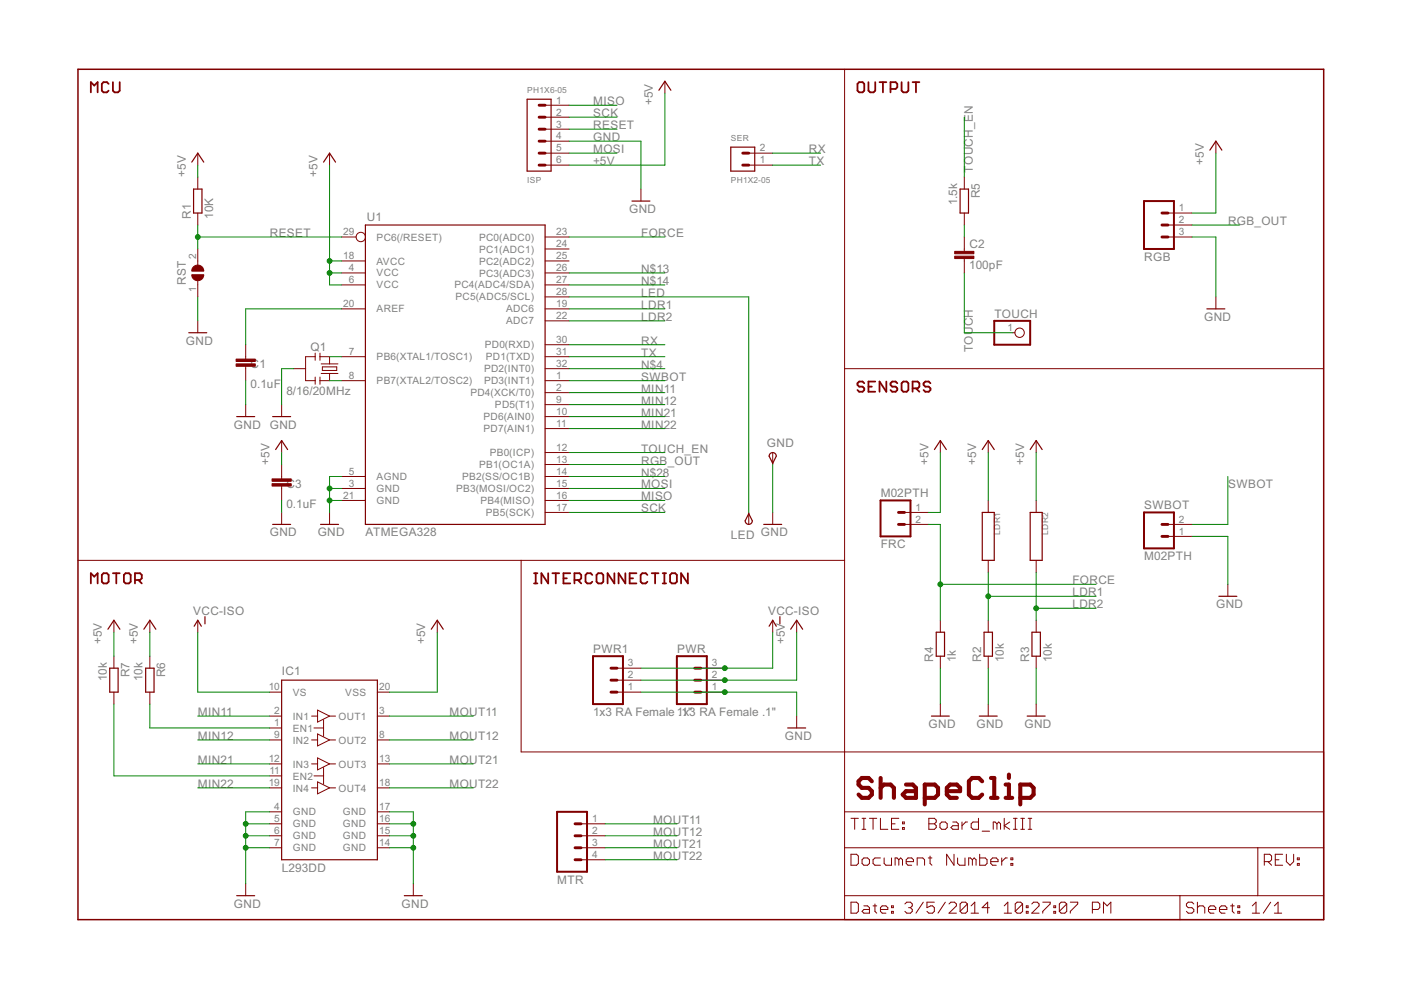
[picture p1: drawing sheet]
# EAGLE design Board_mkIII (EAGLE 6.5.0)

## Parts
C1  0.1uF  C-EUC0603  [C0603]
C2  100pF  C-EUC0603  [C0603]
C3  0.1uF  C-EUC0603  [C0603]
FRC  M02PTH  [1X02]
GND  TPSTP20SQ  [TP20SQ]
IC1  L293DD  [SO20]
ISP  PH1X6-05  [PH005-1-6]
LDR1  DR3-31-LDRLONG  [DR3-31-LDR_L]
LDR2  DR3-31-LDRLONG  [DR3-31-LDR_L]
LED  TPSTP20SQ  [TP20SQ]
MTR  M04PTH  [1X04]
PWR  1x3 RA Female .1"  PHD_FEMALE_3_90DEG  [PHD_FEMALE_3_90DEG]
PWR1  1x3 RA Female .1"  PHD_FEMALE_3_90DEG  [PHD_FEMALE_3_90DEG]
Q1  8/16/20MHz  RESONATOR16MHZ  [RESONATOR-SMD]
R1  10K  R-EU_R0603  [R0603]
R2  10k  R-EU_R0603  [R0603]
R3  10k  R-EU_R0603  [R0603]
R4  1k  R-EU_R0603  [R0603]
R5  1.5k  R-EU_R0603  [R0603]
R6  10k  R-EU_R0603  [R0603]
R7  10k  R-EU_R0603  [R0603]
RGB  M03PTH  [1X03]
RST  SJW  [SJW]
SER  PH1X2-05  [PH005-1-2]
SWBOT  M02PTH  [1X02]
TOUCH  PINHD-1X1  [1X01]
U1  ATMEGA328  ATMEGA168  [TQFP32-08]

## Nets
+5V: C3.2 FRC.1 IC1.20(VSS) ISP.6 LDR1.1 LDR2.1 PWR1.2 PWR.2 R1.2 R6.1 R7.1 RGB.1 U1.4(VCC) U1.6(VCC) U1.18(AVCC)
FORCE: FRC.2 R4.2 U1.23(PC0(ADC0))
GND [vcc]: C1.1 C3.1 GND.TP(PP) IC1.4(GND) IC1.5(GND) IC1.6(GND) IC1.7(GND) IC1.14(GND) IC1.15(GND) IC1.16(GND) IC1.17(GND) ISP.4 PWR1.1 PWR.1 Q1.2 R2.1 R3.1 R4.1 RGB.3 RST.1 SWBOT.1 U1.3(GND) U1.5(AGND) U1.21(GND)
LDR1: LDR1.2 R2.2 U1.19(ADC6)
LDR2: LDR2.2 R3.2 U1.22(ADC7)
LED: LED.TP(PP) U1.28(PC5(ADC5/SCL))
MIN11: IC1.2(IN1) U1.2(PD4(XCK/T0))
MIN12: IC1.9(IN2) U1.9(PD5(T1))
MIN21: IC1.12(IN3) U1.10(PD6(AIN0))
MIN22: IC1.19(IN4) U1.11(PD7(AIN1))
MISO: ISP.1 U1.16(PB4(MISO))
MOSI: ISP.5 U1.15(PB3(MOSI/OC2))
MOUT11: IC1.3(OUT1) MTR.1
MOUT12: IC1.8(OUT2) MTR.2
MOUT21: IC1.13(OUT3) MTR.3
MOUT22: IC1.18(OUT4) MTR.4
N$1: Q1.1 U1.8(PB7(XTAL2/TOSC2))
N$2: Q1.3 U1.7(PB6(XTAL1/TOSC1))
N$3: C1.2 U1.20(AREF)
N$4: U1.32(PD2(INT0))
N$5: C2.2 R5.2
N$6: IC1.1(EN1) R6.2
N$7: IC1.11(EN2) R7.2
N$13: U1.26(PC3(ADC3))
N$14: U1.27(PC4(ADC4/SDA))
N$28: U1.14(PB2(SS/OC1B))
RESET: ISP.3 R1.1 RST.2 U1.29(PC6(/RESET))
RGB_OUT: RGB.2 U1.13(PB1(OC1A))
RX: SER.2 U1.30(PD0(RXD))
SCK: ISP.2 U1.17(PB5(SCK))
SWBOT: SWBOT.2 U1.1(PD3(INT1))
TOUCH: C2.1 TOUCH.1
TOUCH_EN: R5.1 U1.12(PB0(ICP))
TX: SER.1 U1.31(PD1(TXD))
VCC-ISO: IC1.10(VS) PWR1.3 PWR.3
Unconnected: U1.24(PC1(ADC1)) U1.25(PC2(ADC2))

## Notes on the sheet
- MCU | OUTPUT
- SENSORS
- MOTOR | INTERCONNECTION
- ShapeClip

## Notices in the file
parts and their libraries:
SparkFun-FreqCtrl: Licensing: CC v3.0 Share-Alike You are welcome to use this library for commercial purposes.
